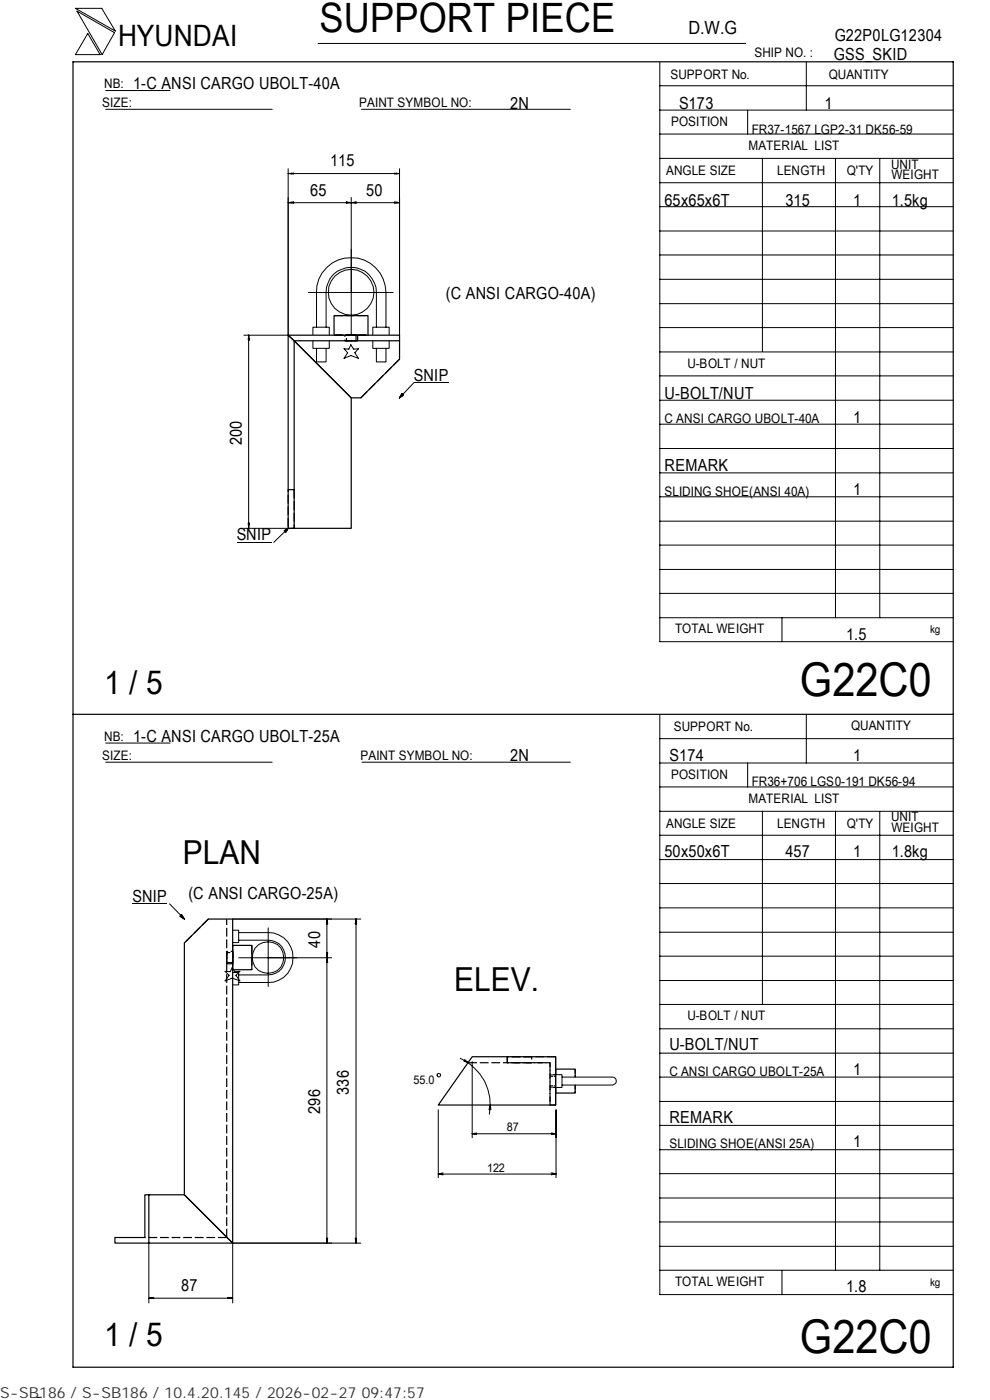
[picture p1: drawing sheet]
<svg xmlns="http://www.w3.org/2000/svg" width="210mm" height="297mm" viewBox="0 0 210 297" stroke-linecap="round" stroke-linejoin="round" font-family="sans-serif">
<g fill="none" stroke="#000" stroke-width=".21">
<path d="M16 1.8h5.6l2.9 4.8zM16.3 2.4l8 4.5-2.6 4.7zM18.6 7.1l2.6 4.5h-5.2zM22.4 19.2h13.7M67.5 9.2h90.6M139.9 18.2h62.3M139.9 13.2v122.9h62.3M171 13.1v10.3M22.4 23.2h35.3M61.1 35.8v35.3h-9.4M61.1 36.8l1.1-.1v.2zM61.1 36.8h23.6"/>
<path d="M61.9 36.7v.2M76.7 23.2h44.3M83.7 36.7l1 .1-1 .1zM84.1 36.7v.2M84.7 35.8v35.3M139.9 38.8h62.3M139.9 33.6h62.3M139.9 28.4h62.3M139.9 23.4h62.3M158.6 23.4v5M161.7 33.6v41M177.2 33.7v97.4"/>
<path d="M186.6 33.7v97.4M61.1 43l1.1-.2v.3zM61.9 42.9v.1M73.5 42.8l1 .2-1 .1zM73.7 42.9v.1M74.5 41.9v29M74.5 43l1-.2v.3zM75.2 42.9v.1M83.7 42.8l1 .2-1 .1zM84.1 42.9v.1M84.7 43h-23.6M139.9 59.3h62.3"/>
<path d="M139.9 54.1h62.3M139.9 49h62.3M139.9 43.8h62.3M52.7 71.8h.1M52.7 71.1l.2 1h-.2zM52.7 71.1v41M65.4 62.1h18M66.4 72.3v1.6h3.4v-1.6M66.4 71v-1.6h3.4v1.6M67.1 69.4v-7.3a7.4 7.4 0 0 1 7.4-7.4 7.4 7.4 0 0 1 7.4 7.4v7.3M67.1 73.9v2.9h2.1v-2.9M69.2 69.4v-7.3a5.3 5.3 0 0 1 5.3-5.4 5.3 5.3 0 0 1 5.3 5.4v7.3"/>
<path d="M73 74l1 .1 .4-1 .6 1 1-.1-.7 .8 .7 1.2-1.6-.6-1.4 .6 .7-1.2zM79.1 72.3v1.6h3.4v-1.6M79.1 71v-1.6h3.4v1.6M79.8 73.9v2.9h2.1v-2.9M139.9 79.7h62.3M139.9 74.7h62.3M139.9 69.5h62.3M139.9 64.4h62.3M85.2 83.5l.4 .3-.9 .6zM95.2 81.2h-7.4l-3.1 3.2M139.9 95.2h62.3M139.9 90h62.3"/>
<path d="M139.9 84.9h62.3M50.2 115.1h7.4M51.7 112.1h9.4M52.7 111h.2l-.2 1.1zM52.7 111.3h.1M60.3 112.6l.8-.5-.5 .8zM61.1 112.1l-3 3M139.9 100.3h62.3M139.9 115.6h62.3M139.9 110.6h62.3M139.9 105.4h62.3M139.9 131.1h62.3"/>
<path d="M139.9 125.9h62.3M139.9 120.8h62.3M165.9 131.1v5M22.4 157.6h13.7M139.9 151.7v122.9h62.3M139.9 156.7h62.3M171 151.5v10.4M22.4 161.7h35.3M76.8 161.7h44.2M139.9 177.2h62.3M139.9 172.1h62.3M139.9 167h62.3"/>
<path d="M139.9 161.9h62.3M158.6 161.9v5.1M161.7 172.1v41M177.2 172.2v97.3M186.6 172.2v97.3M28.1 191.8h7.4M36 191.8l3.1 3.2M38.5 194l.6 1-.9-.6zM49.4 195h27.1M49.4 197.3h1.2v2.7h-1.2M50.6 197.9h6.3a5.3 5.3 0 0 1 5.2 5.2 5.3 5.3 0 0 1-5.2 5.3h-6.3M50.6 199.5h6.3a3.7 3.7 0 0 1 3.6 3.6 3.7 3.7 0 0 1-3.6 3.7h-6.3"/>
<path d="M56.9 196.8v12.5M69.2 195.7h.2M69.3 195v68.7M69.3 195l.2 1h-.3zM75.4 195.7h.2M75.5 195v68.7M75.5 195l.1 1h-.3zM139.9 182.4h62.3M139.9 197.8h62.3M139.9 192.6h62.3M139.9 187.4h62.3M47.7 206.1l1.1 .1 .5-1 .5 1 1.1-.1-.9 .8 .9 1.2-1.6-.6-1.6 .6 .9-1.2z"/>
<path d="M49.4 206.3h1.2v2.6h-1.2M50.6 203.2h19.7M69.2 203.9h.2M69.2 202.1h.3l-.2 1.1zM69.2 202.4h.2M69.3 203.2l.2 1h-.3zM139.9 218.3h62.3M139.9 213.1h62.3M139.9 208h62.3M139.9 202.9h62.3M92.8 227.8h.6v.5l-.4 .2-.2-.2zM93 235.4v14.4"/>
<path d="M97.6 224.5a10.7 10.7 0 0 1 6.2 11.9M98.5 224.8l.8 .7-.9-.4M100.2 225.2v16.2M103.7 235.4l.3-1 .1 1M117.8 228h1.4v2.7h-1.4M117.9 235.4v14.4M119.2 228.5h10.8a.85 .85 0 0 1 .7 .9 .85 .85 0 0 1-.7 .8h-10.8M139.9 238.7h62.3M139.9 233.7h62.3M139.9 228.5h62.3M139.9 223.4h62.3M93 249.1l1 .1"/>
<path d="M93 249.1h24.9M94 248.8l-1 .3M100.2 240.5l.9 .2M100.2 240.5h17.7M101.1 240.4l-.9 .1M116.9 248.8l1 .2-1 .2M116.9 240.4l1 .1M117.9 240.5l-1 .2M139.9 259.2h62.3M139.9 254.2h62.3M139.9 249h62.3M139.9 243.9h62.3"/>
<path d="M31.6 263.7v12.7M31.6 275.4l1-.1v.2zM31.6 275.4h17.8M32.2 275.3v.2M48.3 275.3l1.1 .1-1.1 .1zM48.6 275.3v.2M69.2 262.7h.3l-.2 1zM69.2 263h.2M75.3 262.7h.3l-.1 1zM75.4 263h.2M76.5 263.7h-27.1v12.7M139.9 269.5h62.3"/>
<path d="M139.9 264.4h62.3M165.9 269.5v5.1M8.8 296.4l-1 .1"/>
<circle cx="74.5" cy="62" r="4.8"/>
<circle cx="56.8" cy="203.2" r="3.4"/>
</g>
<g fill="none" stroke="#000" stroke-width=".25" stroke-dasharray="1.9 .6" stroke-linecap="butt">
<path d="M70.9 67h7.2M70.9 71.1h7.2h-7.2M75 71.1h.5v1.2h-2v-1.2h1.5M75.7 71.1h.2v1.2h-2.8v-1.2h2.6M76.5 84.4l8.2-8.2M62.4 103.9v8.2h-1.3v-8.2M44.2 195l-5.1 5.1M49.4 205.7v-5.1M49.4 204v.2h-1.3v-2.1h1.3v1.9M49.4 201.8v2.7h-1.3v-2.7h1.3M49.4 200.6v5.1M53.4 200.6v5.1"/>
<path d="M99.3 225.5h17.4v8.9M112.8 224.2h-5.2v1.3h5.2v-1.3M117.8 224.2h-10.2v1.3h9.1v8.9h1.1M48.1 262.5h-17.4M48.1 262.5v-67.5"/>
</g>
<g fill="none" stroke="#000" stroke-width=".25">
<path d="M15.5 13.1h186.7v277h-186.7zM61.1 71.1h23.6v1.2h-22.3zM70.9 71.1v-4.1h7.2v4.1M84.7 72.3v3.9l-8.2 8.2h-2l-12.1-12.1 12.1 12.1v27.7h-12.1M61.1 103.9v-32.8l1.3 1.2v31.6M61.1 103.9h1.3v8.2h-1.3zM15.5 151.5h186.7M44.2 195h5.2v68.7l-10.3-10.2v-53.4zM49.4 200.6h4v5.1h-4M100.2 224.2h17.6v10.2h-24.8zM117.8 224.2v10.2M117.8 226.8h4.2v1.7"/>
<path d="M122 230.2v1.7h-4.2M31.6 253.5v10.2h17.8l-10.3-10.2h-8.4v9h-6.3v1.2h7.2"/>
</g>
<path d="M73.5 71.1h2M75.5 72.3h-2" fill="none" stroke="#000" stroke-width=".25" stroke-dasharray="1.1 .3" stroke-linecap="butt"/>
<path d="M73.1 71.1h2.8M75.9 72.3h-2.8" fill="none" stroke="#000" stroke-width=".25" stroke-dasharray="1.5 .5" stroke-linecap="butt"/>
<path d="M48.1 204.2v-2.1M49.4 202.1v2.1" fill="none" stroke="#000" stroke-width=".25" stroke-dasharray="1.2 .3" stroke-linecap="butt"/>
<path d="M48.1 204.5v-2.7M49.4 201.8v2.7" fill="none" stroke="#000" stroke-width=".25" stroke-dasharray="1.4 .4" stroke-linecap="butt"/>
<path d="M107.6 224.2v1.3" fill="none" stroke="#000" stroke-width=".25" stroke-dasharray=".7 .3" stroke-linecap="butt"/>
<path d="M122 226.8v1.7M122 230.2v1.7" fill="none" stroke="#000" stroke-width=".25" stroke-dasharray=".9 .3" stroke-linecap="butt"/>
<path d="M116.7 228.3h1.1M116.7 230.4h1.1M117.8 226.8v1.2M117.8 230.7v1.2M117.8 228v-1.2M117.8 231.9v-1.2M117.8 228h-1.1M117.8 230.7h-1.1" fill="none" stroke="#000" stroke-width=".25" stroke-dasharray=".7 .2" stroke-linecap="butt"/>
<path d="M84.8 83.6h.8v.8h-.8zM60.3 112.2h.8v.7h-.8zM38.2 194.1h.9v.9h-.9z" fill="#000"/>
<g font-size="9.9">
<text x="169.7" y="147.6">G22C0</text>
<text x="169.7" y="286.9">G22C0</text>
</g>
<text font-size="8.6" x="67.7" y="6.9">SUPPORT PIECE</text>
<g font-size="7">
<text x="22.1" y="147.2">1 / 5</text>
<text x="38.8" y="183.3">PLAN</text>
<text x="96.4" y="210.1">ELEV.</text>
<text x="22.1" y="285.6">1 / 5</text>
</g>
<text font-size="6.3" x="25.1" y="9.8">HYUNDAI</text>
<text font-size="3.9" x="146" y="7.3">D.W.G</text>
<g font-size="3.5">
<text x="177" y="8.7">G22P0LG12304</text>
<text x="176.9" y="12.8">GSS_SKID</text>
<text x="28.3" y="19">1-C ANSI CARGO UBOLT-40A</text>
<text x="108.2" y="23.1">2N</text>
<text x="144" y="23.1">S173</text>
<text x="174.8" y="23.1">1</text>
<text x="70" y="35.3">115</text>
<text x="65.8" y="41.5">65</text>
<text x="77.6" y="41.5">50</text>
<text x="141" y="43.6">65x65x6T</text>
<text x="166.6" y="43.6">315</text>
<text x="180.9" y="43.6">1</text>
<text x="189.1" y="43.6">1.5kg</text>
<text x="94.6" y="63.5">(C ANSI CARGO-40A)</text>
<text x="87.8" y="80.8">SNIP</text>
<text x="141" y="84.6">U-BOLT/NUT</text>
<text x="180.9" y="89.7">1</text>
<text x="51.3" y="94.5" transform="rotate(-90 51.3 94.5)">200</text>
<text x="141" y="99.9">REMARK</text>
<text x="180.9" y="105.1">1</text>
<text x="50.2" y="114.6">SNIP</text>
<text x="179.5" y="135.8">1.5</text>
<text x="28.3" y="157.3">1-C ANSI CARGO UBOLT-25A</text>
<text x="108.2" y="161.4">2N</text>
<text x="142" y="161.4">S174</text>
<text x="180.9" y="161.4">1</text>
<text x="141" y="181.9">50x50x6T</text>
<text x="166.6" y="181.9">457</text>
<text x="180.9" y="181.9">1</text>
<text x="189.1" y="181.9">1.8kg</text>
<text x="28.1" y="191.3">SNIP</text>
<text x="40" y="190.8">(C ANSI CARGO-25A)</text>
<text x="67.9" y="201.1" transform="rotate(-90 67.9 201.1)">40</text>
<text x="142" y="222.8">U-BOLT/NUT</text>
<text x="74" y="232.2" transform="rotate(-90 74 232.2)">336</text>
<text x="180.9" y="228">1</text>
<text x="67.9" y="236.3" transform="rotate(-90 67.9 236.3)">296</text>
<text x="142" y="238.3">REMARK</text>
<text x="180.9" y="243.3">1</text>
<text x="38.4" y="273.9">87</text>
<text x="179.5" y="274.1">1.8</text>
</g>
<text font-size="3.2" fill="#323232" x="0" y="296.6">S-SB186 / S-SB186 / 10.4.20.145 / 2026-02-27 09:47:57</text>
<g font-size="2.8">
<text x="142.2" y="16.8">SUPPORT No.</text>
<text x="160" y="12.2">SHIP NO. :</text>
<text x="175.8" y="16.7">QUANTITY</text>
<text x="21.7" y="22.8">SIZE:</text>
<text x="22.1" y="18.7">NB:</text>
<text x="76.2" y="22.8">PAINT SYMBOL NO:</text>
<text x="142.3" y="26.8">POSITION</text>
<text x="159.4" y="28.4">FR37-1567 LGP2-31 DK56-59</text>
<text x="158.8" y="31.7">MATERIAL LIST</text>
<text x="189" y="35.8">UNIT</text>
<text x="141.3" y="37.2">ANGLE SIZE</text>
<text x="164.8" y="37.1">LENGTH</text>
<text x="179.6" y="37.1">Q'TY</text>
<text x="189.1" y="38">WEIGHT</text>
<text x="145.8" y="78">U-BOLT / NUT</text>
<text x="141" y="89.8">C ANSI CARGO UBOLT-40A</text>
<text x="141" y="105.2">SLIDING SHOE(ANSI 40A)</text>
<text x="143.2" y="134.4">TOTAL WEIGHT</text>
<text x="142.9" y="155">SUPPORT No.</text>
<text x="180.5" y="154.9">QUANTITY</text>
<text x="21.7" y="161.3">SIZE:</text>
<text x="22.1" y="157.1">NB:</text>
<text x="76.5" y="161.2">PAINT SYMBOL NO:</text>
<text x="142.3" y="165.3">POSITION</text>
<text x="159.4" y="166.7">FR36+706 LGS0-191 DK56-94</text>
<text x="158.8" y="170.3">MATERIAL LIST</text>
<text x="141.3" y="175.7">ANGLE SIZE</text>
<text x="164.8" y="175.6">LENGTH</text>
<text x="179.6" y="175.6">Q'TY</text>
<text x="189" y="174.2">UNIT</text>
<text x="189.1" y="176.5">WEIGHT</text>
<text x="145.8" y="216.5">U-BOLT / NUT</text>
<text x="142" y="228.2">C ANSI CARGO UBOLT-25A</text>
<text x="142" y="243.5">SLIDING SHOE(ANSI 25A)</text>
<text x="143.2" y="272.9">TOTAL WEIGHT</text>
</g>
<g font-size="2.5">
<text x="87.7" y="230">55.0</text>
<text x="107.5" y="240">87</text>
<text x="103.3" y="248.6">122</text>
</g>
<g font-size="2.3">
<text x="197.3" y="134.3">kg</text>
<text x="197.3" y="272.8">kg</text>
</g>
</svg>
